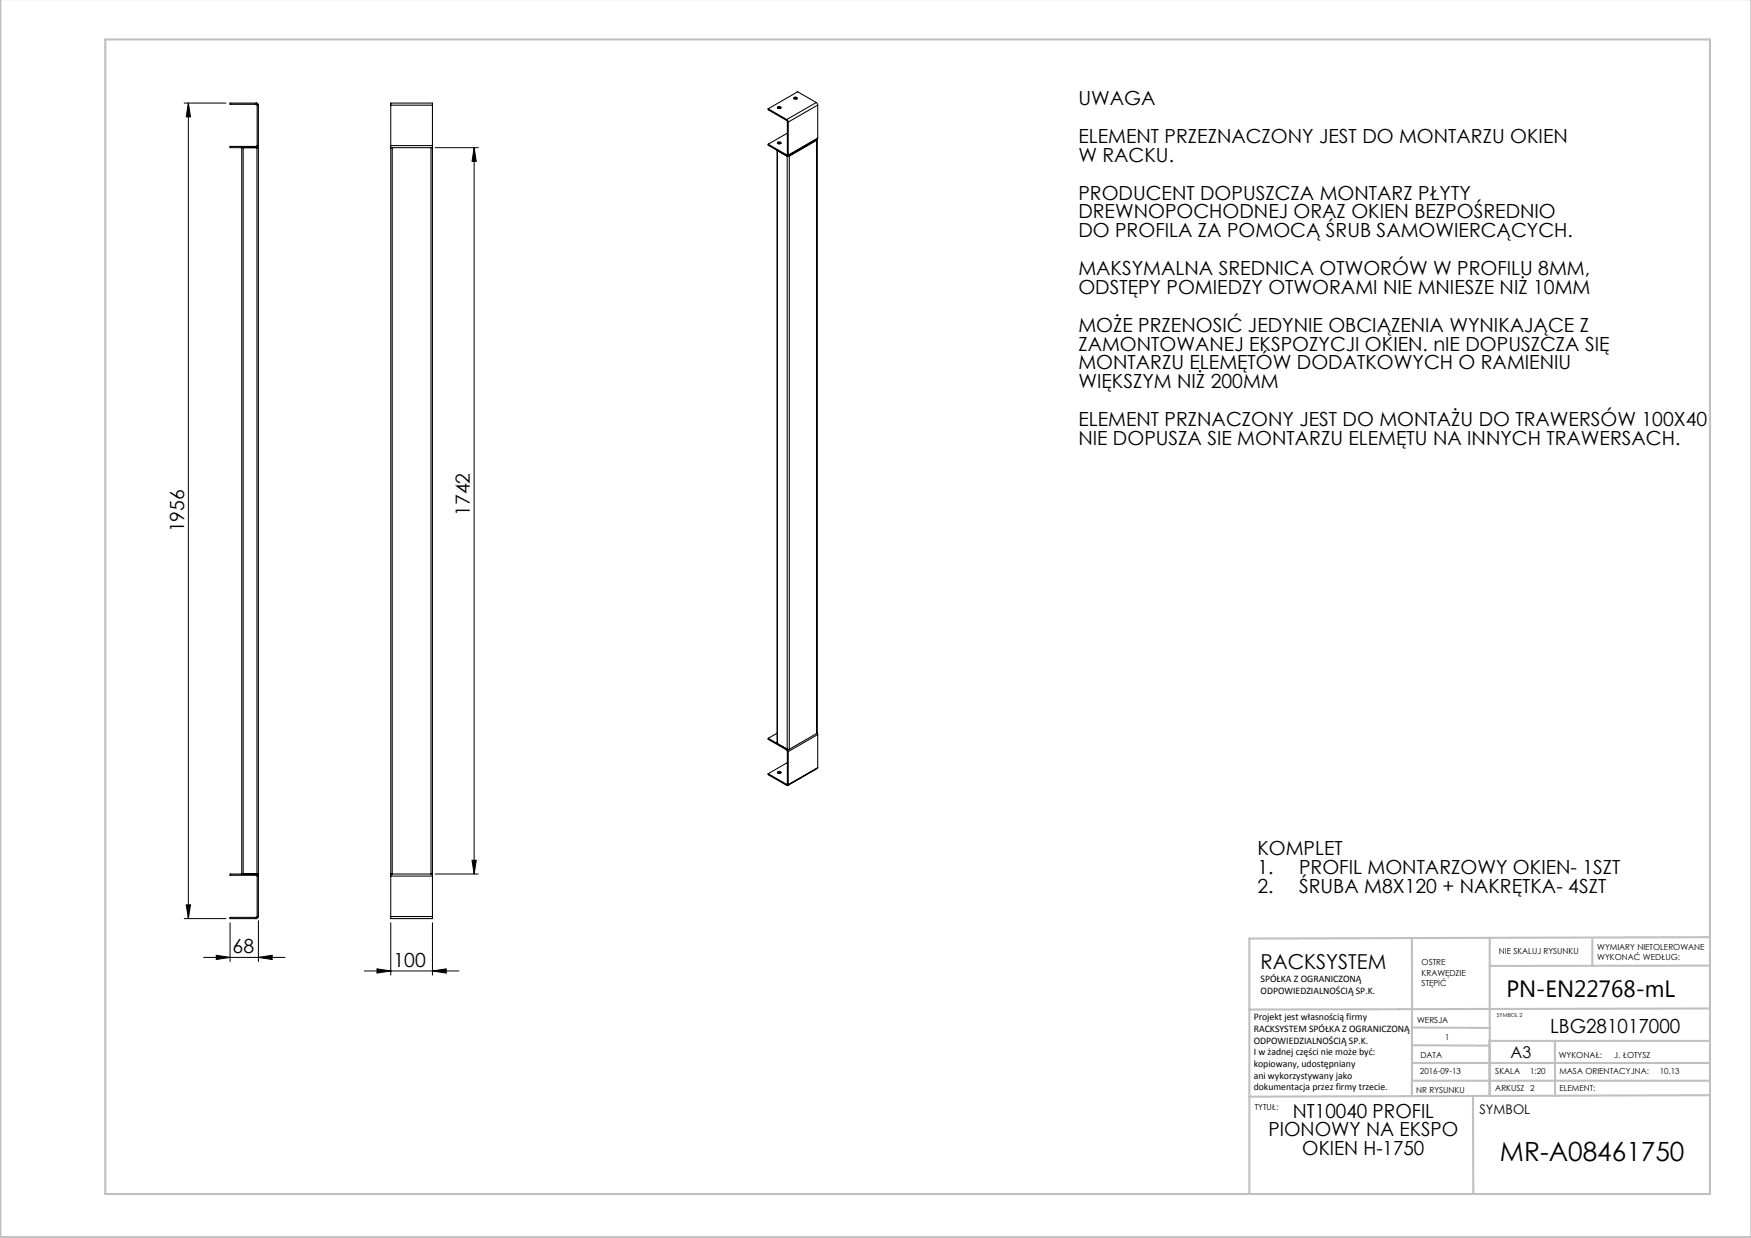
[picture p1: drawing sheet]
<svg xmlns="http://www.w3.org/2000/svg" width="420mm" height="297mm" viewBox="0 0 420 297" stroke-linecap="round" stroke-linejoin="round" font-family="sans-serif">
<g fill="none" stroke="#000" stroke-width=".24">
<path d="M44.2 24.7h10M45.2 24.7v195.7M45.2 24.7l.5 3.3h-1zM104.4 35.4h10.3M113.7 35.4l.5 3.3h-1zM113.7 35.4v174.3M44.7 217.1h1l-.5 3.3zM104.4 209.7h10.3M113.2 206.4h1l-.5 3.3zM44.2 220.4h10M48.8 229.7h19.5M51.9 229.2l3.3 .5-3.3 .5z"/>
<path d="M55.2 221.4v9.3M62 229.7l3.3-.5v1zM62 220.9v9.8M87.4 232.9h22.7M90.4 232.4l3.3 .5-3.3 .5zM93.7 221.4v12.5M103.7 232.9l3.3-.5v1zM103.7 221.4v12.5"/>
</g>
<g fill="none" stroke="#c0c0c0" stroke-width=".5">
<path d="M.1 -.1v296.9h419.9M25.2 9.5h385v276.9h-385zM338.7 225.2v37.8M357.3 225v37.9v-13.2M382 225.4v6.3M410.1 224.8l-110.4 .4v61.2M410.1 231.7h-52.8M338.7 259.3h71.5M338.7 255h71.5M338.7 250.8l18.6 .1M338.7 246.5l18.6 .1M357.3 249.7h52.9"/>
<path d="M373 249.7v13.2M410.1 241.9l-110.4 .3M353.3 262.9l.1 23.5M410.2 262.7l-110.5 .4"/>
</g>
<g fill="#000">
<path d="M113.7 35.4l.5 3.3h-1zM113.2 206.4h1l-.5 3.3z"/>
<path d="M44.7 217.1h1l-.5 3.3zM45.2 24.7l.5 3.3h-1z"/>
<path d="M51.9 229.2l3.3 .5-3.3 .5zM62 229.7l3.3-.5v1z"/>
<path d="M103.7 232.9l3.3-.5v1zM90.4 232.4l3.3 .5-3.3 .5z"/>
</g>
<g fill="none" stroke="#000" stroke-width=".25">
<path d="M58 35.4v174.3M58.3 35.4v174.3M61.5 24.7l.3 .2 .2 .3M61.5 25l.2 .2M61.5 35.1h-6.3v.3h6.4M61.5 24.7v.3M61.5 24.7h-6.3v.3h6.3M61.6 35.4h.4v174.3h-.4M61.6 35.4v174.3M61.7 34.9l-.2 .2M61.7 34.9h.3M61.7 25.2v9.7"/>
<path d="M61.7 25.2h.3M62 34.9l-.3 .5h-.2v-.3M62 25.2v9.7M93.7 35.4h.4M93.7 34.9v.5M93.7 25.2v-.5h10v.5M93.7 34.9h10M93.7 25.2h10M93.7 25.2v9.7M93.7 35.4v174.3M94.1 35.4h9.3M94.1 35.4v174.3"/>
<path d="M103.4 35.4h.3M103.4 35.4v174.3M103.7 34.9v.5M103.7 25.2v9.7M103.7 35.4v174.3M184.3 34.6v.2l4.5 2.7M184.3 26.1l4.4 2.6M184.3 26.1v.2l4.4 2.6M184.3 34.6l4.4 2.6M186.4 36.1l.1 142.3v-142.3M186.5 25.9l.4-.1 .4 .1M186.5 34.4l.4-.1 .4 .1"/>
<path d="M186.5 25.7l.2-.1a.32 .32 0 0 1 .5-.1 .32 .32 0 0 1-.1 .5 .38 .38 0 0 1-.4 .1 .38 .38 0 0 1-.2-.4zM186.5 34.2l.2-.1a.34 .34 0 0 1 .5-.1 .34 .34 0 0 1 0 .5h-.1a.38 .38 0 0 1-.4 0 .38 .38 0 0 1-.2-.3zM188.7 28.7l.4 .6M188.7 28.9l.2 .3M188.7 37.2l.2 .3 .2-.3M188.7 28.7v.2M188.8 37.5h.5M188.8 37.5v142.3M188.9 37.1l-.2 .1M188.9 29.2v7.9M188.9 29.2l.2 .1M188.9 37.1l.2 .1"/>
<path d="M188.9 31.9l-4.6 2.7M189.1 29.3v7.9M189.3 37.5v142.3M190.4 23.7l.4-.2 .4 .2M190.4 23.4l.2-.1a.34 .34 0 0 1 .5 0 .34 .34 0 0 1 0 .4l-.1 .1a.38 .38 0 0 1-.4 0 .38 .38 0 0 1-.2-.4zM193.2 35h.1M193.4 34.9h.1M195.7 33.6l-6.6 3.8M195.7 33.6h.1M195.8 24.6l.3 .6M195.8 24.6l-7.1 4.1M195.8 24.6l-4.5-2.6-7 4.1"/>
<path d="M195.9 33.7l-6.6 3.8M195.9 33.7v142.3M195.9 33.4v.3M196 33.5v142.3M196.1 33.1l-.1 .3-7 4M196.1 25.2l-7 4.1M196.1 33.1l-7 4.1M196.1 25.2v7.9M184.3 177.1l4.5 2.7M184.3 177.1v.3l4.4 2.5M186.4 175.9l-2.1 1.2M188.7 179.9v-.2l.4 .6"/>
<path d="M188.7 179.9l.2 .3M188.8 179.8h.5M195.9 176l-6.6 3.8M196 175.8l-.1 .2M196 175.8l.1 .4M196.1 176.2v7.9M196.1 176.2l-7 4.1M184.3 185.6v.3l4.4 2.5M184.3 185.6l4.4 2.6M186.5 185.4l.4-.1 .4 .1M186.5 185.2l.2-.1a.34 .34 0 0 1 .5-.1 .34 .34 0 0 1 0 .5h-.1a.38 .38 0 0 1-.4 .1 .38 .38 0 0 1-.2-.4zM188.7 188.2v.2"/>
<path d="M188.9 188.1l-.2 .1M188.9 180.2v7.9M188.9 180.2l.2 .1M188.9 188.1l.2 .1M188.9 183l-4.6 2.6M189.1 188.2l-.1 .3-.3-.1M189.1 180.3v7.9M196.1 184.1l-.1 .3-7 4.1M196.1 184.1l-7 4.1M61.5 210v-.3h.2l.3 .5M61.5 210l.2 .2M61.6 209.7h-6.4v.3h6.3"/>
<path d="M61.7 219.9l-.2 .2M61.7 210.2v9.7M61.7 210.2h.3M61.7 219.9h.3M62 219.9l-.2 .3-.3 .2M62 210.2v9.7M93.7 209.7h.4M93.7 209.7v.5M93.7 219.9v.5h10v-.5M93.7 210.2h10M93.7 219.9h10M93.7 210.2v9.7"/>
<path d="M94.1 209.7h9.3M103.4 209.7h.3M103.7 209.7v.5M103.7 210.2v9.7M61.5 220.1v.3M61.5 220.1h-6.3v.3h6.3"/>
</g>
<text font-size="6.3" x="359.8" y="278.5">MR-A08461750</text>
<text font-size="5.6" x="361.3" y="239.1">PN-EN22768-mL</text>
<text font-size="4.9" x="302.4" y="232.4">RACKSYSTEM</text>
<g font-size="4.7">
<text x="258.7" y="25.3">UWAGA</text>
<text x="258.7" y="34.3">ELEMENT PRZEZNACZONY JEST DO MONTARZU OKIEN</text>
<text x="258.7" y="38.8">W RACKU.</text>
<text x="258.7" y="47.9">PRODUCENT DOPUSZCZA MONTARZ PŁYTY</text>
<text x="258.7" y="52.4">DREWNOPOCHODNEJ ORAZ OKIEN BEZPOŚREDNIO</text>
<text x="258.7" y="56.9">DO PROFILA ZA POMOCĄ ŚRUB SAMOWIERCĄCYCH.</text>
<text x="258.7" y="66">MAKSYMALNA SREDNICA OTWORÓW W PROFILU 8MM,</text>
<text x="258.7" y="70.5">ODSTĘPY POMIEDZY OTWORAMI NIE MNIESZE NIŻ 10MM</text>
<text x="258.7" y="79.6">MOŻE PRZENOSIĆ JEDYNIE OBCIĄZENIA WYNIKAJĄCE Z</text>
<text x="258.7" y="84.1">ZAMONTOWANEJ EKSPOZYCJI OKIEN. nIE DOPUSZCZA SIĘ</text>
<text x="258.7" y="88.6">MONTARZU ELEMĘTÓW DODATKOWYCH O RAMIENIU</text>
<text x="258.7" y="93.2">WIĘKSZYM NIŻ 200MM</text>
<text x="258.7" y="102.2">ELEMENT PRZNACZONY JEST DO MONTAŻU DO TRAWERSÓW 100X40</text>
<text x="258.7" y="106.7">NIE DOPUSZA SIE MONTARZU ELEMĘTU NA INNYCH TRAWERSACH.</text>
<text x="112.7" y="123.8" transform="rotate(-90 112.7 123.8)">1742</text>
<text x="44.2" y="127.7" transform="rotate(-90 44.2 127.7)">1956</text>
<text x="301.6" y="205.1">KOMPLET</text>
<text x="301.6" y="209.7">1.</text>
<text x="311.6" y="209.7">PROFIL MONTARZOWY OKIEN- 1SZT</text>
<text x="301.6" y="214.2">2.</text>
<text x="311.6" y="214.2">ŚRUBA M8X120 + NAKRĘTKA- 4SZT</text>
<text x="55.8" y="228.7">68</text>
<text x="94.4" y="231.9">100</text>
<text x="371.8" y="247.8">LBG281017000</text>
<text x="310.1" y="268.1">NT10040 PROFIL</text>
<text x="304.2" y="272.6">PIONOWY NA EKSPO</text>
<text x="312.4" y="277.1">OKIEN H-1750</text>
</g>
<text font-size="3.9" x="362.3" y="253.8">A3</text>
<text font-size="3.2" x="354.9" y="267.2">SYMBOL</text>
<g font-size="2.4">
<text x="302.4" y="235.6">SPÓŁKA Z OGRANICZONĄ</text>
<text x="302.4" y="238.4">ODPOWIEDZIALNOŚCIĄ SP.K.</text>
<text x="300.7" y="244.7">Projekt jest własnością firmy</text>
<text x="300.7" y="247.5">RACKSYSTEM SPÓŁKA Z OGRANICZONĄ</text>
<text x="300.7" y="250.3">ODPOWIEDZIALNOŚCIĄ SP.K.</text>
<text x="300.7" y="253.1">I w żadnej części nie może być:</text>
<text x="300.7" y="256">kopiowany, udostępniany</text>
<text x="300.7" y="258.8">ani wykorzystywany jako</text>
<text x="300.7" y="261.6">dokumentacja przez firmy trzecie.</text>
</g>
<g font-size="2">
<text x="383.1" y="227.9">WYMIARY NIETOLEROWANE</text>
<text x="341" y="231.6">OSTRE</text>
<text x="359.5" y="228.9">NIE SKALUJ RYSUNKU</text>
<text x="383.1" y="230.4">WYKONAĆ WEDŁUG:</text>
<text x="341" y="234.1">KRAWĘDZIE</text>
<text x="341" y="236.6">STĘPIĆ</text>
<text x="339.9" y="245.4">WERSJA</text>
<text x="346.6" y="249.5">1</text>
<text x="340.6" y="257.7">2016-09-13</text>
<text x="340.7" y="253.8">DATA</text>
<text x="358.7" y="257.7">SKALA</text>
<text x="367" y="257.7">1:20</text>
<text x="373.9" y="253.8">WYKONAŁ:</text>
<text x="374.1" y="257.7">MASA ORIENTACYJNA:</text>
<text x="387.2" y="253.8">J. ŁOTYSZ</text>
<text x="398.1" y="257.7">10.13</text>
<text x="339.7" y="262.3">NR RYSUNKU</text>
<text x="358.7" y="261.7">ARKUSZ 2</text>
<text x="374.1" y="261.7">ELEMENT:</text>
<text x="301" y="266.4">TYTUŁ:</text>
</g>
<text font-size="1.3" x="359" y="244">SYMBOL 2</text>
</svg>
